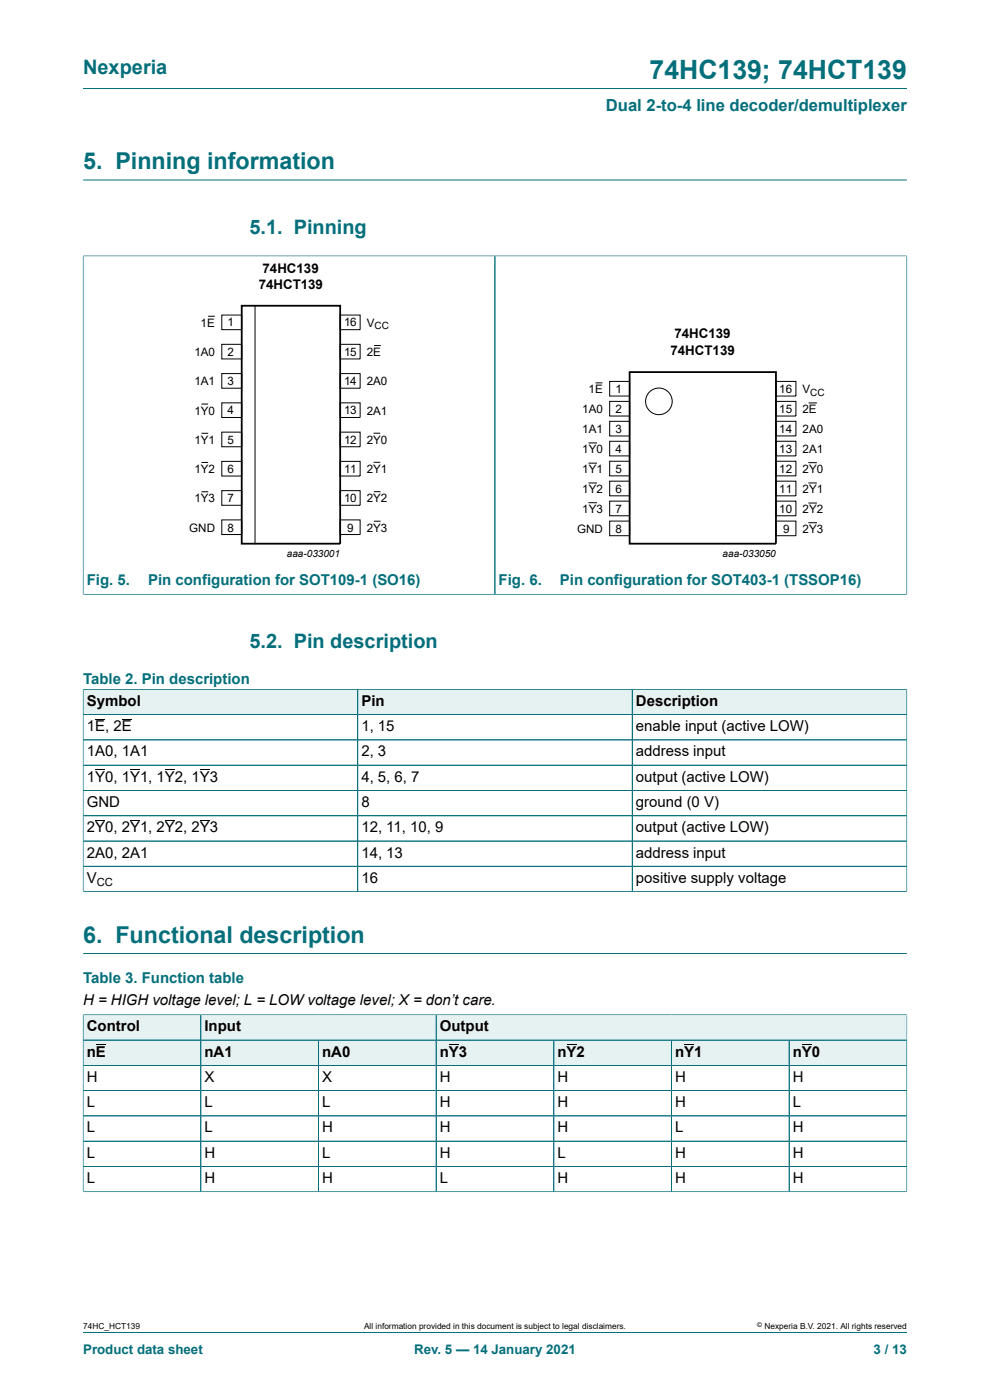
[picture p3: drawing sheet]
<svg xmlns="http://www.w3.org/2000/svg" width="210mm" height="297mm" viewBox="0 0 210 297" stroke-linecap="round" stroke-linejoin="round" font-family="sans-serif">
<path d="M17.6 18.8h174.8M17.6 38.2h174.8M17.6 54.3h174.8M17.6 54.2v71.9M105 54.3v71.8M192.4 54.2v71.9M17.6 126.1h174.8" fill="none" stroke="#036f7b" stroke-width=".21"/>
<g fill="none" stroke="#000" stroke-width=".21">
<path d="M44.1 67.1h1.5M47 66.8h4.3v3.1h-4.3zM47 73h4.3v3.1h-4.3zM47 79.3h4.3v3.1h-4.3zM54.1 64.9v50.5M72.2 79.3h4.2v3.1h-4.2zM72.2 66.8h4.2v3.1h-4.2zM72.2 73h4.2v3.1h-4.2zM79.4 73.3h1.4M42.7 85.7h1.4M42.7 91.9h1.5M42.7 98.1h1.5"/>
<path d="M47 85.5h4.3v3.1h-4.3zM47 91.7h4.3v3.1h-4.3zM47 97.9h4.3v3.1h-4.3zM72.2 91.7h4.2v3.1h-4.2zM72.2 97.9h4.2v3.1h-4.2zM72.2 85.5h4.2v3.1h-4.2zM79.3 98.1h1.4M79.3 91.9h1.4M124.8 94h1.8M124.8 98.3h1.8M126.3 81.2h1.5M129.3 80.9h4.3v3.1h-4.3z"/>
<path d="M129.3 85.1h4.3v3.2h-4.3zM129.3 89.4h4.3v3.1h-4.3zM129.3 93.6h4.3v3.1h-4.3zM129.3 97.8h4.3v3.2h-4.3zM164.6 97.8h4.2v3.2h-4.2zM164.6 89.4h4.2v3.1h-4.2zM164.6 93.6h4.2v3.1h-4.2zM164.6 80.9h4.2v3.1h-4.2zM164.6 85.1h4.2v3.2h-4.2zM171.5 98.2h1.8M171.5 85.5h1.8M42.7 104.3h1.5"/>
<path d="M47 104.1h4.3v3.1h-4.3zM47 110.3h4.3v3.1h-4.3zM72.2 104.1h4.2v3.1h-4.2zM72.2 110.3h4.2v3.1h-4.2zM79.3 110.6h1.4M79.3 104.3h1.4M124.8 102.5h1.8M124.8 106.6h1.8M129.3 102.1h4.3v3.1h-4.3zM129.3 106.3h4.3v3.1h-4.3zM129.3 110.5h4.3v3.2h-4.3zM164.6 106.3h4.2v3.1h-4.2z"/>
<path d="M164.6 110.5h4.2v3.2h-4.2zM164.6 102.1h4.2v3.1h-4.2zM171.5 102.5h1.8M171.5 106.7h1.8M171.5 110.9h1.8"/>
<circle cx="139.8" cy="85.1" r="2.82"/>
</g>
<path d="M51.3 64.9h20.9v50.4h-20.9zM133.6 78.9h31v36.4h-31z" fill="none" stroke="#000" stroke-width=".38"/>
<path d="M17.7 146.3h58.1v5.2h-58.1z" fill="#e6f1f2"/>
<path d="M17.6 146.2v5.4h58.3v-5.4h-58.3" fill="none" stroke="#036f7b" stroke-width=".21"/>
<path d="M75.9 146.3h58.1v5.2h-58.1z" fill="#e6f1f2"/>
<path d="M75.9 146.2h58.2v5.4h-58.2z" fill="none" stroke="#036f7b" stroke-width=".21"/>
<path d="M134.2 146.3h58.1v5.2h-58.1z" fill="#e6f1f2"/>
<g fill="none" stroke="#036f7b" stroke-width=".21">
<path d="M17.6 151.6h174.8M17.6 157h174.8M17.6 146.3v42.9M17.7 146.2h174.7M75.9 146.3v42.8M134.1 146.2v42.9M192.4 146.2v43M17.6 162.3h174.8M17.6 167.7h174.8M17.6 173.1h174.8M17.6 178.4h174.8M17.6 189.1h174.8"/>
<path d="M17.6 183.8h174.8M17.6 202.3h174.8"/>
</g>
<path d="M20.2 152.6h2.1M25.8 152.6h2.1M20.2 163.3h2.1M20.2 174.1h2.1M27.6 163.3h2.1M27.6 174.1h2.1M35 163.3h2.1M35 174.1h2.1M42.4 163.3h2.1M42.4 174.1h2.1" fill="none" stroke="#000" stroke-width=".21"/>
<path d="M17.7 215.4h24.8v5.2h-24.8z" fill="#e6f1f2"/>
<path d="M17.6 215.2v5.4h74.9v-5.3h-74.9M42.6 215.3v5.3" fill="none" stroke="#036f7b" stroke-width=".21"/>
<path d="M42.7 215.4h49.7v5.2h-49.7z" fill="#e6f1f2"/>
<path d="M192.4 215.2v5.4h-99.9v-5.3h99.9" fill="none" stroke="#036f7b" stroke-width=".21"/>
<g fill="#e6f1f2">
<path d="M92.6 215.4h99.7v5.2h-99.7z"/>
<path d="M17.7 220.7h24.8v5.2h-24.8z"/>
</g>
<path d="M17.6 220.6h25v5.4h-25z" fill="none" stroke="#036f7b" stroke-width=".21"/>
<path d="M20.4 221.7h2.1" fill="none" stroke="#000" stroke-width=".21"/>
<path d="M42.7 220.7h24.8v5.2h-24.8z" fill="#e6f1f2"/>
<path d="M42.6 220.6h25v5.4h-25z" fill="none" stroke="#036f7b" stroke-width=".21"/>
<path d="M67.6 220.7h24.8v5.2h-24.8z" fill="#e6f1f2"/>
<path d="M67.6 220.6h24.9v5.4h-24.9z" fill="none" stroke="#036f7b" stroke-width=".21"/>
<path d="M92.6 220.7h24.8v5.2h-24.8z" fill="#e6f1f2"/>
<path d="M92.5 220.6h25v5.4h-25z" fill="none" stroke="#036f7b" stroke-width=".21"/>
<path d="M95.2 221.7h2.1" fill="none" stroke="#000" stroke-width=".21"/>
<path d="M117.5 220.7h24.9v5.2h-24.9z" fill="#e6f1f2"/>
<path d="M117.5 220.6h24.9v5.4h-24.9z" fill="none" stroke="#036f7b" stroke-width=".21"/>
<path d="M120.2 221.7h2.1" fill="none" stroke="#000" stroke-width=".21"/>
<path d="M142.5 220.7h24.8v5.2h-24.8z" fill="#e6f1f2"/>
<path d="M142.4 220.6h25v5.4h-25z" fill="none" stroke="#036f7b" stroke-width=".21"/>
<path d="M145.2 221.7h2.1" fill="none" stroke="#000" stroke-width=".21"/>
<path d="M167.5 220.7h24.8v5.2h-24.8z" fill="#e6f1f2"/>
<g fill="none" stroke="#036f7b" stroke-width=".21">
<path d="M17.6 215.4v37.5M17.7 215.3h174.6M42.6 215.4v37.4M92.5 215.4v37.4M192.4 215.4v37.5M67.6 220.7v32.1M117.5 220.7v32.1M142.4 220.7v32.1M167.4 220.6v32.2M192.4 220.6h-174.7M192.4 226h-174.8M192.4 231.4h-174.8"/>
<path d="M192.4 236.7h-174.8M17.6 252.8h174.8M17.6 247.5h174.8M192.4 242.1h-174.8M17.6 282.6h174.8"/>
</g>
<path d="M170.1 221.7h2.1" fill="none" stroke="#000" stroke-width=".21"/>
<text font-size="5.6" fill="#036f7b" x="137.8" y="16.8">74HC139; 74HCT139</text>
<g font-size="4.9" fill="#036f7b">
<text x="17.6" y="35.9">5. Pinning information</text>
<text x="17.6" y="199.9">6. Functional description</text>
</g>
<g font-size="4.2" fill="#036f7b">
<text x="17.6" y="15.6">Nexperia</text>
<text x="52.9" y="49.7">5.1. Pinning</text>
<text x="52.9" y="137.5">5.2. Pin description</text>
</g>
<text font-size="3.5" fill="#036f7b" x="128.5" y="23.7">Dual 2-to-4 line decoder/demultiplexer</text>
<g font-size="3.2" fill="#036f7b">
<text x="18.4" y="124.2">Fig. 5.</text>
<text x="31.4" y="124.2">Pin configuration for SOT109-1 (SO16)</text>
<text x="105.8" y="124.2">Fig. 6.</text>
<text x="118.8" y="124.2">Pin configuration for SOT403-1 (TSSOP16)</text>
<text x="17.6" y="145.2">Table 2. Pin description</text>
<text x="17.6" y="208.6">Table 3. Function table</text>
</g>
<g font-size="3.2">
<text x="18.4" y="149.7">Symbol</text>
<text x="76.7" y="149.7">Pin</text>
<text x="134.9" y="149.7">Description</text>
<text x="18.4" y="155.1">1E, 2E</text>
<text x="76.7" y="155.1">1, 15</text>
<text x="134.9" y="155.1">enable input (active LOW)</text>
<text x="18.4" y="160.5">1A0, 1A1</text>
<text x="76.7" y="160.5">2, 3</text>
<text x="134.9" y="160.5">address input</text>
<text x="18.4" y="165.8">1Y0, 1Y1, 1Y2, 1Y3</text>
<text x="76.7" y="165.8">4, 5, 6, 7</text>
<text x="134.9" y="165.8">output (active LOW)</text>
<text x="18.4" y="171.2">GND</text>
<text x="76.7" y="171.2">8</text>
<text x="134.9" y="171.2">ground (0 V)</text>
<text x="18.4" y="176.6">2Y0, 2Y1, 2Y2, 2Y3</text>
<text x="76.7" y="176.6">12, 11, 10, 9</text>
<text x="134.9" y="176.6">output (active LOW)</text>
<text x="18.4" y="181.9">2A0, 2A1</text>
<text x="76.7" y="181.9">14, 13</text>
<text x="134.9" y="181.9">address input</text>
<text x="18.4" y="187.3">V</text>
<text x="76.7" y="187.3">16</text>
<text x="134.9" y="187.3">positive supply voltage</text>
<text x="17.6" y="213.1">H = HIGH voltage level; L = LOW voltage level; X = don’t care.</text>
<text x="18.4" y="218.8">Control</text>
<text x="43.4" y="218.8">Input</text>
<text x="93.3" y="218.8">Output</text>
<text x="18.4" y="224.2">nE</text>
<text x="43.4" y="224.2">nA1</text>
<text x="68.3" y="224.2">nA0</text>
<text x="93.3" y="224.2">nY3</text>
<text x="118.3" y="224.2">nY2</text>
<text x="143.2" y="224.2">nY1</text>
<text x="168.2" y="224.2">nY0</text>
<text x="18.4" y="229.5">H</text>
<text x="43.4" y="229.5">X</text>
<text x="68.3" y="229.5">X</text>
<text x="93.3" y="229.5">H</text>
<text x="118.3" y="229.5">H</text>
<text x="143.2" y="229.5">H</text>
<text x="168.2" y="229.5">H</text>
<text x="18.4" y="234.9">L</text>
<text x="43.4" y="234.9">L</text>
<text x="68.3" y="234.9">L</text>
<text x="93.3" y="234.9">H</text>
<text x="118.3" y="234.9">H</text>
<text x="143.2" y="234.9">H</text>
<text x="168.2" y="234.9">L</text>
<text x="18.4" y="240.2">L</text>
<text x="18.4" y="245.6">L</text>
<text x="43.4" y="240.2">L</text>
<text x="43.4" y="245.6">H</text>
<text x="68.3" y="240.2">H</text>
<text x="68.3" y="245.6">L</text>
<text x="93.3" y="240.2">H</text>
<text x="93.3" y="245.6">H</text>
<text x="118.3" y="240.2">H</text>
<text x="118.3" y="245.6">L</text>
<text x="143.2" y="240.2">L</text>
<text x="143.2" y="245.6">H</text>
<text x="168.2" y="240.2">H</text>
<text x="168.2" y="245.6">H</text>
<text x="18.4" y="251">L</text>
<text x="43.4" y="251">H</text>
<text x="68.3" y="251">H</text>
<text x="93.3" y="251">L</text>
<text x="118.3" y="251">H</text>
<text x="143.2" y="251">H</text>
<text x="168.2" y="251">H</text>
</g>
<g font-size="2.8">
<text x="55.7" y="57.9">74HC139</text>
<text x="54.9" y="61.3">74HCT139</text>
<text x="143.1" y="71.8">74HC139</text>
<text x="142.2" y="75.2">74HCT139</text>
</g>
<g font-size="2.8" fill="#036f7b">
<text x="17.6" y="287.2">Product data sheet</text>
<text x="87.9" y="287.2">Rev. 5 — 14 January 2021</text>
<text x="185.3" y="287.2">3 / 13</text>
</g>
<g font-size="2.5">
<text x="42.6" y="69.3">1E</text>
<text x="48.3" y="69.3">1</text>
<text x="73" y="69.3">16</text>
<text x="77.8" y="69.3">V</text>
<text x="41.2" y="75.5">1A0</text>
<text x="48.3" y="75.5">2</text>
<text x="73" y="75.5">15</text>
<text x="77.8" y="75.5">2E</text>
<text x="41.2" y="81.8">1A1</text>
<text x="48.3" y="81.7">3</text>
<text x="73" y="81.7">14</text>
<text x="77.8" y="81.8">2A0</text>
<text x="124.8" y="83.4">1E</text>
<text x="130.6" y="83.4">1</text>
<text x="165.3" y="83.4">16</text>
<text x="170.2" y="83.4">V</text>
<text x="41.2" y="88">1Y0</text>
<text x="48.3" y="87.9">4</text>
<text x="73" y="87.9">13</text>
<text x="77.8" y="88">2A1</text>
<text x="123.5" y="87.7">1A0</text>
<text x="130.6" y="87.6">2</text>
<text x="165.3" y="87.6">15</text>
<text x="170.2" y="87.7">2E</text>
<text x="41.2" y="94.2">1Y1</text>
<text x="48.3" y="94.1">5</text>
<text x="73" y="94.1">12</text>
<text x="77.8" y="94.2">2Y0</text>
<text x="123.5" y="91.9">1A1</text>
<text x="130.6" y="91.8">3</text>
<text x="165.3" y="91.8">14</text>
<text x="170.2" y="91.9">2A0</text>
<text x="41.2" y="100.4">1Y2</text>
<text x="48.3" y="100.3">6</text>
<text x="73" y="100.3">11</text>
<text x="77.8" y="100.4">2Y1</text>
<text x="123.5" y="96.1">1Y0</text>
<text x="123.5" y="100.4">1Y1</text>
<text x="130.6" y="96.1">4</text>
<text x="130.6" y="100.3">5</text>
<text x="165.3" y="100.3">12</text>
<text x="165.3" y="96.1">13</text>
<text x="170.2" y="96.1">2A1</text>
<text x="170.2" y="100.4">2Y0</text>
<text x="41.2" y="106.6">1Y3</text>
<text x="48.3" y="106.5">7</text>
<text x="73" y="106.5">10</text>
<text x="77.8" y="106.6">2Y2</text>
<text x="123.5" y="104.6">1Y2</text>
<text x="130.6" y="104.5">6</text>
<text x="165.3" y="104.5">11</text>
<text x="170.2" y="104.6">2Y1</text>
<text x="40.1" y="112.8">GND</text>
<text x="48.3" y="112.8">8</text>
<text x="73.7" y="112.8">9</text>
<text x="77.8" y="112.8">2Y3</text>
<text x="122.4" y="113.1">GND</text>
<text x="123.5" y="108.8">1Y3</text>
<text x="130.6" y="108.8">7</text>
<text x="130.6" y="113">8</text>
<text x="165.3" y="108.8">10</text>
<text x="166.1" y="113">9</text>
<text x="170.2" y="108.8">2Y2</text>
<text x="170.2" y="113.1">2Y3</text>
</g>
<text font-size="2.4" x="20.5" y="187.9">CC</text>
<g font-size="2.1">
<text x="79.4" y="69.8">CC</text>
<text x="171.9" y="83.9">CC</text>
<text x="60.8" y="118.2">aaa-033001</text>
<text x="153.3" y="118.2">aaa-033050</text>
</g>
<g font-size="1.8">
<text x="17.6" y="282">74HC_HCT139</text>
<text x="77.2" y="282">All information provided in this document is subject to legal disclaimers.</text>
<text x="162.2" y="282">Nexperia B.V. 2021. All rights reserved</text>
</g>
<text font-size="1.4" x="160.6" y="281.6">©</text>
</svg>
